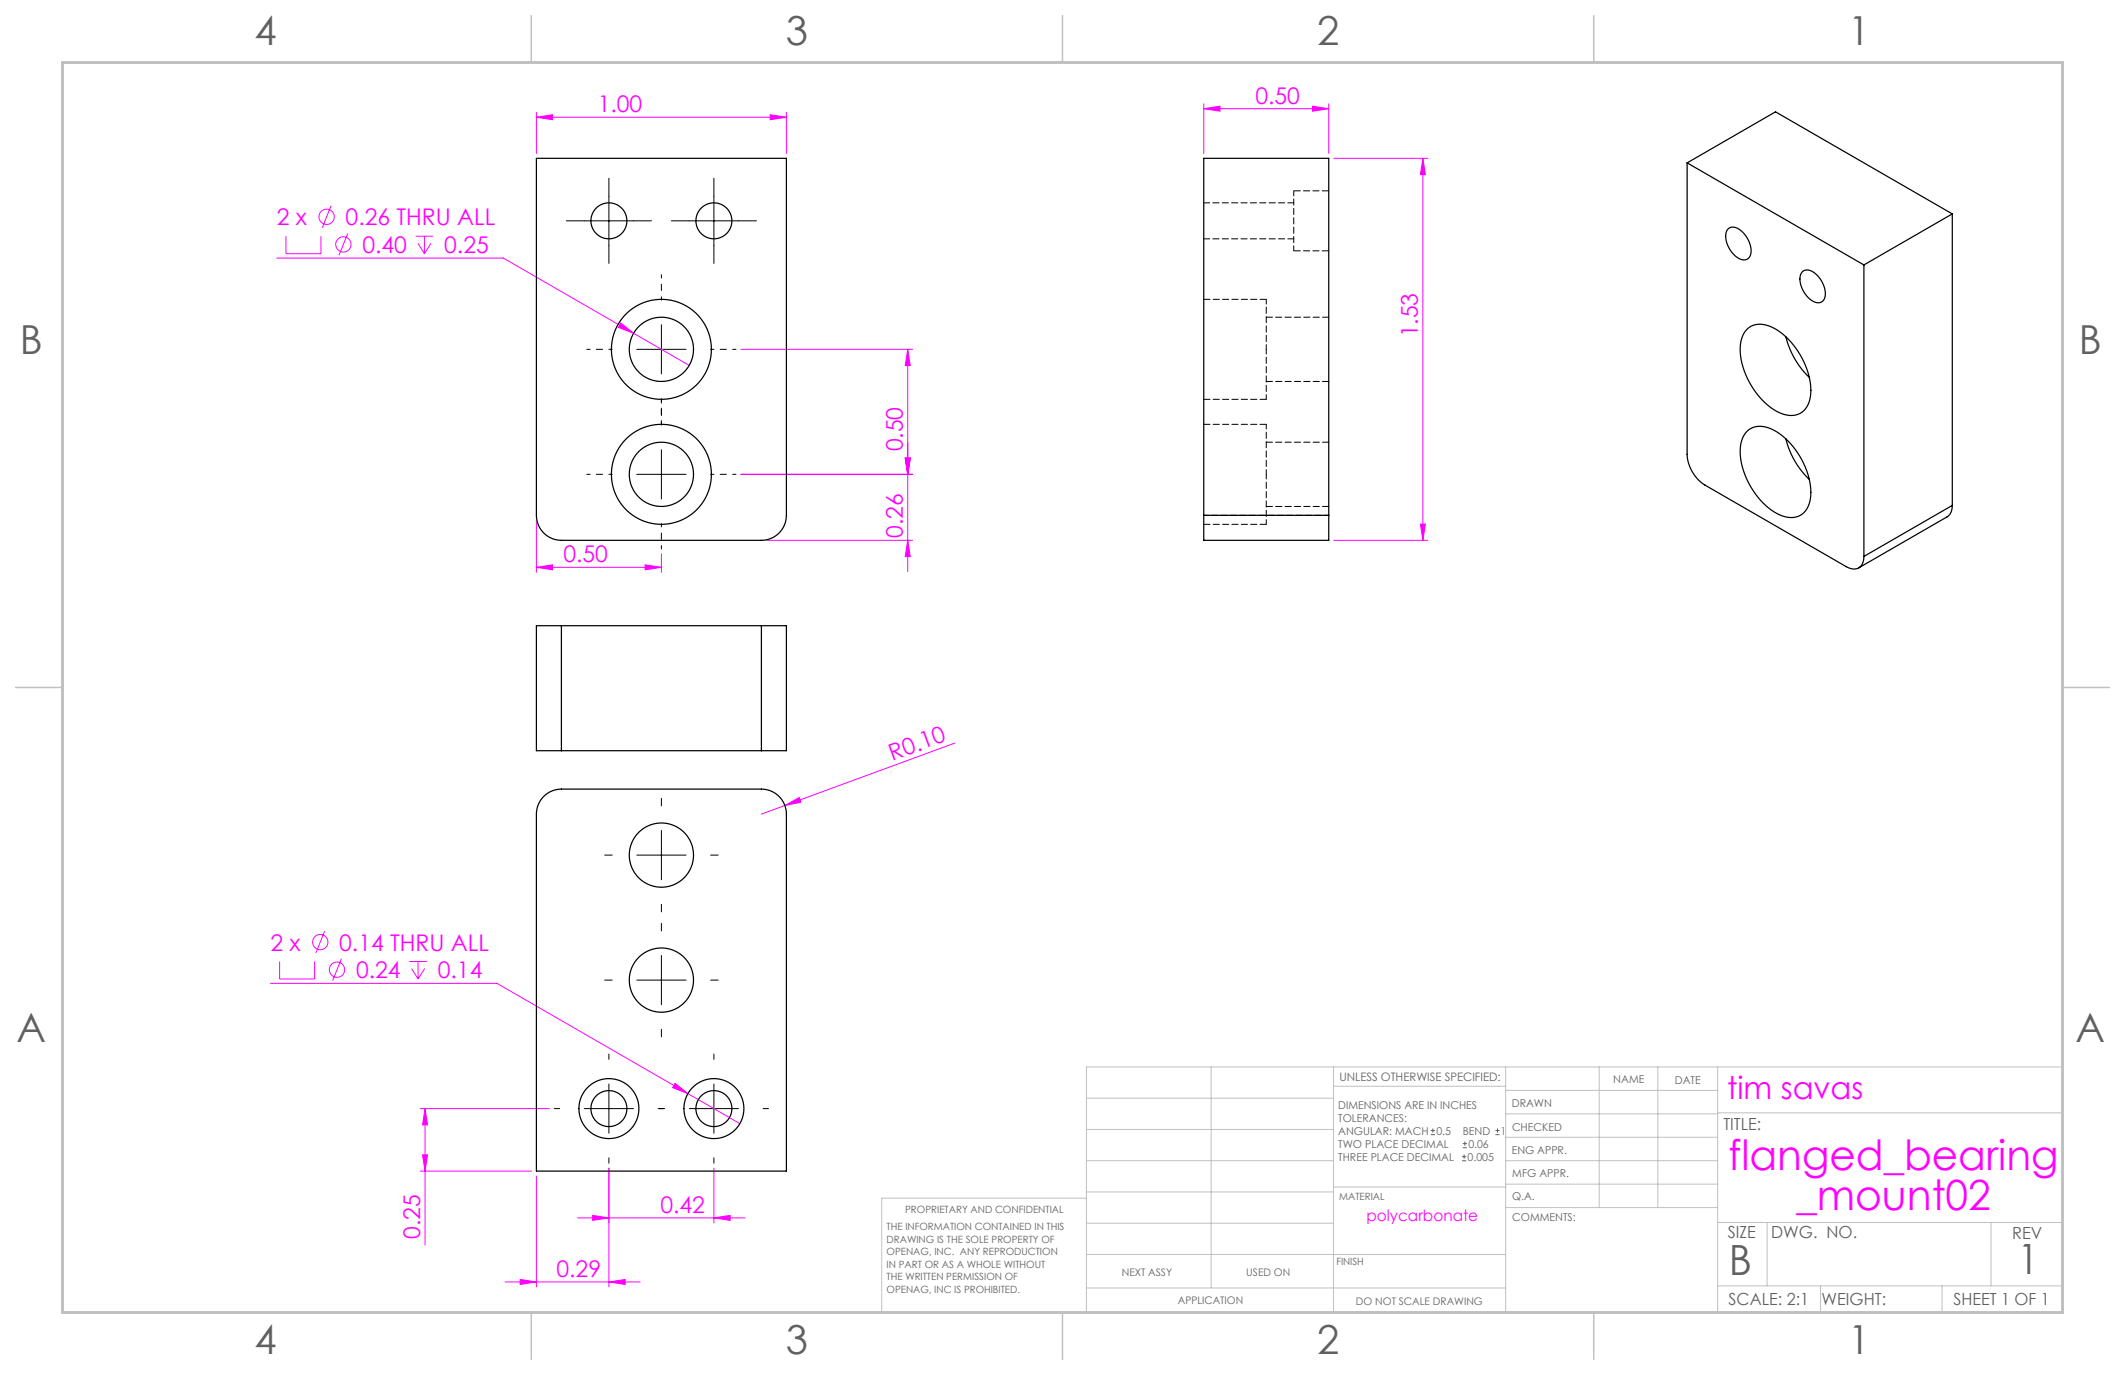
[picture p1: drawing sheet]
<svg xmlns="http://www.w3.org/2000/svg" width="432mm" height="279mm" viewBox="0 0 432 279" stroke-linecap="round" stroke-linejoin="round" font-family="sans-serif">
<g fill="none" stroke="#f0f" stroke-width=".2">
<path d="M109 23.8l3.3-.5v1zM109 22.8v8.4M109 23.8h50.8M156.5 23.3l3.3 .5-3.3 .5zM159.8 22.8v8.4M244.6 22.1l3.3-.5v1zM244.6 21.1v10.1M244.6 22.1h25.4M266.7 21.6l3.3 .5-3.3 .5zM270 21.1v10.1M271 32.2h19.1M289.1 32.2l.5 3.3h-1z"/>
<path d="M289.1 32.2v77.6M56.2 52.4h46.1l37.7 21.8M58.1 48v3.6h7.1v-3.6M67.3 41.8l-1.8 4.5M70.7 47.4l-1.8 4.5M84.5 48h3.5M84.9 49.4l1.3 2.2M86.2 48v3.6M87.6 49.4l-1.4 2.2M126.1 65.6l2.6 2.1-3.1-1.2zM150.6 71h34.8M184.5 71l.5 3.3h-1.1z"/>
<path d="M184.5 71v45.1M150.6 96.4h34.8M183.9 93.1h1.1l-.5 3.3zM109 115.3l3.3-.5v1zM109 105.7v10.6M109 115.3h25.4M131.1 114.8l3.3 .5-3.3 .5zM134.4 112.5v3.8M155.7 109.8h29.7M184.5 109.8l.5 3.3h-1.1zM271 109.8h19.1M288.6 106.5h1l-.5 3.3z"/>
<path d="M194 151l-39.3 14.4M159.5 163.7l2.9-1.6 .4 .9zM55 199.8h46l49.3 28.5M56.8 195.4v3.5h7.1v-3.5M66 189.2l-1.8 4.5M69.4 194.8l-1.8 4.5M83.2 195.4h3.5M83.6 196.8l1.4 2.1M85 195.4v3.5M86.3 196.8l-1.3 2.1M85.4 225.3h26.2M85.4 238h22.6"/>
<path d="M85.9 234.7h1l-.5 3.3zM86.4 225.3l.5 3.3h-1zM86.4 225.3v27.7M109 239v22.5M123.7 237.4v24.1M137.2 220.1l2.6 2.1-3.1-1.2zM145.1 237.4v11.1M105.7 260l3.3 .5-3.3 .5zM117.4 247.5h34M120.4 247l3.3 .5-3.3 .5zM145.1 247.5l3.3-.5v1zM102.6 260.5h27.5"/>
<path d="M123.7 260.5l3.3-.5v1z"/>
<circle cx="66.4" cy="44.1" r="1.56"/>
<circle cx="69.8" cy="49.7" r="1.56"/>
<circle cx="65.1" cy="191.4" r="1.56"/>
<circle cx="68.5" cy="197" r="1.56"/>
</g>
<path d="M290.7 230.6h.9M290.7 229.7h.9M291.2 229.3v.8M297.1 235.9h.8M297.1 235h.8M297.2 233.2h.9M297.2 232.4h.9M297.5 234.6v.8M297.7 232v.8M303.9 230.6h.8M303.9 229.7h.8M304.3 229.3v.8" fill="none" stroke="#606060" stroke-width=".2"/>
<path d="M124.4 71h-5.2M134.4 61v-5.2M144.4 71h5.2M124.4 96.4h-5.2M134.4 86.4v-5.2M134.4 81v5.1M144.4 96.4h5.2M134.4 106.4v5.1" fill="none" stroke="#000" stroke-width=".2" stroke-dasharray="15.2 1.3 1.3 1.3" stroke-dashoffset="14.6"/>
<g fill="none" stroke="#000" stroke-width=".2" stroke-dasharray="15.2 1.3 1.3 1.3">
<path d="M123.7 39.9v-3.7M145.1 39.9v-3.7M118.7 44.9h-3.6M123.7 49.9v3.6M128.7 44.9h3.7M140.1 44.9h-3.7M145.1 49.9v3.6M150.1 44.9h3.6M124.4 173.8h-1.5M134.4 163.8v-1.6M144.4 173.8h1.5M124.4 199.2h-1.5"/>
<path d="M134.4 183.8v1.5M134.4 189.2v-1.6M144.4 199.2h1.5M123.7 215.3v-1.1M134.4 209.2v1.5M145.1 215.3v-1.1M113.7 225.3h-1.1M123.7 235.3v1.1M133.7 225.3h1.1M135.1 225.3h-1.1M145.1 235.3v1.1M155.1 225.3h1.1"/>
</g>
<g fill="none" stroke="#000" stroke-width=".2">
<path d="M123.7 39.9v10M145.1 39.9v10M118.7 44.9h10M140.1 44.9h10M129.4 71h10M134.4 66v10M129.4 96.4h10M134.4 91.4v10M129.4 173.8h10M134.4 168.8v10M129.4 199.2h10M134.4 194.2v10"/>
<path d="M118.7 225.3h10M123.7 220.3v10M140.1 225.3h10M145.1 220.3v10"/>
</g>
<g fill="none" stroke="#c0c0c0" stroke-width=".2">
<path d="M246.1 216.8v44.9M271 216.8v49.9M305.9 216.8v49.9M325 216.8v28.6M336.9 216.8v28.6M349 216.8v49.9M220.8 235.9h50.2M220.8 229.5h50.2M220.8 223.2h50.2M271 220.7h34.9M305.9 231.1h43.1M305.9 226.3h43.1"/>
<path d="M305.9 221.6h43.1M305.9 235.9h43.1M349 226.1h70.1M220.8 243.5h-41.6v23.2h239.9v-49.9h-198.3v49.9M220.8 254.9h85.1M220.8 248.6h50.2M220.8 242.2h50.2M271 241.2h35.1M305.9 240.6h43.1M306.1 245.4h42.9M349 248.4h70.1M359.1 248.4v12.9"/>
<path d="M404.6 248.4v12.9M220.8 261.7h85.1M349 261.3h70.1M369.9 261.3v5.4M394.6 261.3v5.4"/>
</g>
<path d="M107.9 3.2v9.5M215.9 3.2v9.5M323.8 3.2v9.5M3.2 139.7h9.5M419.1 139.7h9.5M107.9 266.7v9.5M215.9 266.7v9.5M323.8 266.7v9.5" fill="none" stroke="#c0c0c0" stroke-width=".3"/>
<path d="M12.7 12.7h406.4v254h-406.4z" fill="none" stroke="#c0c0c0" stroke-width=".6"/>
<g fill="#f0f">
<path d="M159.5 163.7l2.9-1.6 .4 .9z"/>
<path d="M131.1 114.8l3.3 .5-3.3 .5zM109 115.3l3.3-.5v1zM156.5 23.3l3.3 .5-3.3 .5zM109 23.8l3.3-.5v1zM123.7 260.5l3.3-.5v1zM105.7 260l3.3 .5-3.3 .5z"/>
<path d="M126.1 65.6l-.5 .9 3.1 1.2zM244.6 22.1l3.3-.5v1zM266.7 21.6l3.3 .5-3.3 .5zM137.2 220.1l-.5 .9 3.1 1.2zM120.4 247l3.3 .5-3.3 .5zM145.1 247.5l3.3-.5v1z"/>
<path d="M288.6 106.5h1l-.5 3.3zM289.1 32.2l.5 3.3h-1z"/>
<path d="M184.5 71l.5 3.3h-1.1zM183.9 93.1h1.1l-.5 3.3zM183.9 93.1h1.1l-.5 3.3zM184.5 109.8l.5 3.3h-1.1zM86.4 225.3l.5 3.3h-1zM85.9 234.7h1l-.5 3.3z"/>
</g>
<g fill="none" stroke="#000" stroke-width=".25">
<path d="M109 32.2h50.8v72.5a5.1 5.1 0 0 1-5.1 5.1h-40.6a5.1 5.1 0 0 1-5.1-5.1zM342.8 33.1v59.2a7.9 7.9 0 0 0 3.6 6.3l28.8 16.5a2.19 2.19 0 0 0 2.5 .3 2.19 2.19 0 0 0 1-2.3M342.8 33.1l35.9 20.7M342.8 33.1l18-10.4 35.9 20.8M351.2 46.4a2.16 2.16 0 0 1 2.9 .8 4.9 4.9 0 0 1 1.5 4.8 1.58 1.58 0 0 1-2.5 .4 5.1 5.1 0 0 1-2.2-5.5zM366.3 55.1a2.16 2.16 0 0 1 2.9 .8 4.9 4.9 0 0 1 1.5 4.8 1.58 1.58 0 0 1-2.5 .4 5.1 5.1 0 0 1-2.2-5.5zM378.7 53.8v59.3M396.7 43.5l-18 10.3M396.7 43.5v59.2M355 66.9a4.5 4.5 0 0 1 5.5-.2 15.6 15.6 0 0 1 7.4 13.3 4.2 4.2 0 0 1-4 4.4 10.2 10.2 0 0 1-7.2-4.8 14 14 0 0 1-2.9-10.5l.6-1.5zM362.9 68.4a16.9 16.9 0 0 0 4.8 8.3M355 87.6a4.5 4.5 0 0 1 5.5-.2 15.6 15.6 0 0 1 7.4 13.3 4.2 4.2 0 0 1-4 4.5 10.2 10.2 0 0 1-7.2-4.8 14 14 0 0 1-2.9-10.5l.6-1.5z"/>
<path d="M362.9 89.2a16.9 16.9 0 0 0 4.8 8.2M244.6 104.7v5.1h25.4v-5.1M244.6 104.7v-72.5h25.4v72.5M244.6 104.7h25.4M396.7 102.7l-.2 1.3-.7 .9-18.1 10.5M396.7 102.7l-18 10.4M114.1 127.1h-5.1v25.4h5.1M114.1 127.1v25.4M114.1 127.1h40.6M154.7 127.1h5.1v25.4h-5.1M154.7 127.1v25.4M114.1 152.5h40.6"/>
<path d="M110.3 162.1l1.4-1.2 1.2-.4 1.2-.2h40.6a5.1 5.1 0 0 1 5.1 5.1v72.6h-50.8v-72.6l.3-1.8z"/>
<circle cx="123.7" cy="44.9" r="3.7"/>
<circle cx="145.1" cy="44.9" r="3.7"/>
<circle cx="134.4" cy="71" r="10.2"/>
<circle cx="134.4" cy="71" r="6.5"/>
<circle cx="134.4" cy="96.4" r="10.2"/>
<circle cx="134.4" cy="96.4" r="6.5"/>
<circle cx="134.4" cy="173.8" r="6.5"/>
<circle cx="134.4" cy="199.2" r="6.5"/>
<circle cx="123.7" cy="225.3" r="3.7"/>
<circle cx="123.7" cy="225.3" r="6.1"/>
<circle cx="145.1" cy="225.3" r="3.7"/>
<circle cx="145.1" cy="225.3" r="6.1"/>
</g>
<path d="M262.9 38.8v12.2M257.3 71v-10.2M257.3 96.4v-10.2M257.3 81.1v-10.1M257.3 106.5v-10.1M270 104.7h-25.4" fill="none" stroke="#000" stroke-width=".2" stroke-dasharray="1.3 .6" stroke-dashoffset=".3"/>
<path d="M270 38.8h-7.1M262.9 51h7.1" fill="none" stroke="#000" stroke-width=".2" stroke-dasharray="1.3 .6" stroke-dashoffset="-.1"/>
<path d="M244.6 48.5h18.3M262.9 41.2h-18.3" fill="none" stroke="#000" stroke-width=".2" stroke-dasharray="1.3 .6" stroke-dashoffset=".1"/>
<path d="M257.3 60.8h-12.7M257.3 77.5h12.7M270 64.5h-12.7M244.6 81.1h12.7M257.3 86.2h-12.7M270 89.9h-12.7M244.6 106.5h12.7M257.3 102.9h12.7" fill="none" stroke="#000" stroke-width=".2" stroke-dasharray="1.3 .6"/>
<g font-size="8.5" fill="#f0f">
<text x="351.2" y="237.7">flanged_bearing</text>
<text x="365" y="245.8">_mount02</text>
</g>
<g font-size="8.5" fill="#606060">
<text x="351.3" y="259">B</text>
<text x="410" y="258.9">1</text>
</g>
<g font-size="8.1" fill="#606060">
<text x="51.7" y="9">4</text>
<text x="159.7" y="9">3</text>
<text x="267.6" y="9">2</text>
<text x="375.6" y="9">1</text>
<text x="4" y="72">B</text>
<text x="422.4" y="72">B</text>
<text x="3.3" y="211.7">A</text>
<text x="421.7" y="211.7">A</text>
<text x="51.7" y="275.2">4</text>
<text x="159.7" y="275.2">3</text>
<text x="267.6" y="275.2">2</text>
<text x="375.6" y="275.2">1</text>
</g>
<text font-size="6.3" fill="#f0f" x="351" y="223.3">tim savas</text>
<g font-size="4.7" fill="#f0f">
<text x="121.5" y="22.8">1.00</text>
<text x="255.1" y="21.1">0.50</text>
<text x="56.2" y="45.8">2 x</text>
<text x="70.2" y="45.8">0.26 THRU ALL</text>
<text x="73.6" y="51.4">0.40</text>
<text x="90.3" y="51.4">0.25</text>
<text x="288.1" y="68.6" transform="rotate(-90 288.1 68.6)">1.53</text>
<text x="183.4" y="91.7" transform="rotate(-90 183.4 91.7)">0.50</text>
<text x="183.4" y="109.4" transform="rotate(-90 183.4 109.4)">0.26</text>
<text x="114.5" y="114.3">0.50</text>
<text x="181.3" y="154.6" transform="rotate(-20 181.3 154.6)">R0.10</text>
<text x="55" y="193.1">2 x</text>
<text x="68.9" y="193.1">0.14 THRU ALL</text>
<text x="72.3" y="198.8">0.24</text>
<text x="89" y="198.8">0.14</text>
<text x="85.4" y="251.7" transform="rotate(-90 85.4 251.7)">0.25</text>
<text x="134.2" y="246.5">0.42</text>
<text x="113.1" y="259.5">0.29</text>
</g>
<g font-size="3.4" fill="#606060">
<text x="350.2" y="229.5">TITLE:</text>
<text x="351.1" y="251.6">SIZE</text>
<text x="359.9" y="251.6">DWG. NO.</text>
<text x="408.9" y="251.7">REV</text>
<text x="351.2" y="265.2">SCALE: 2:1</text>
<text x="370.1" y="265.3">WEIGHT:</text>
<text x="396.9" y="265.2">SHEET 1 OF 1</text>
</g>
<text font-size="3.2" fill="#f0f" x="277.7" y="248.2">polycarbonate</text>
<text font-size="2.4" fill="#606060" x="272.2" y="219.7">UNLESS OTHERWISE SPECIFIED:</text>
<g font-size="2.2" fill="#606060">
<text x="327.8" y="220.1">NAME</text>
<text x="340.3" y="220.2">DATE</text>
<text x="271.9" y="225.3">DIMENSIONS ARE IN INCHES</text>
<text x="271.9" y="227.9">TOLERANCES:</text>
<text x="307.2" y="224.9">DRAWN</text>
<text x="271.9" y="233.2">TWO PLACE DECIMAL</text>
<text x="271.9" y="230.6">ANGULAR: MACH</text>
<text x="291.9" y="230.6">0.5</text>
<text x="297.2" y="230.6">BEND</text>
<text x="298.4" y="233.2">0.06</text>
<text x="305" y="230.6">1</text>
<text x="307.3" y="229.8">CHECKED</text>
<text x="271.9" y="235.9">THREE PLACE DECIMAL</text>
<text x="298.2" y="235.9">0.005</text>
<text x="307.2" y="234.5">ENG APPR.</text>
<text x="307.3" y="239.2">MFG APPR.</text>
<text x="307.3" y="243.9">Q.A.</text>
<text x="307.3" y="248.1">COMMENTS:</text>
</g>
<g font-size="2.1" fill="#606060">
<text x="227.9" y="259.2">NEXT ASSY</text>
<text x="253.3" y="259.2">USED ON</text>
<text x="239.3" y="265">APPLICATION</text>
<text x="275.5" y="265.1">DO NOT SCALE DRAWING</text>
</g>
<g font-size="2" fill="#606060">
<text x="272.1" y="243.9">MATERIAL</text>
<text x="180.2" y="250">THE INFORMATION CONTAINED IN THIS</text>
<text x="183.9" y="246.4">PROPRIETARY AND CONFIDENTIAL</text>
<text x="180.2" y="252.5">DRAWING IS THE SOLE PROPERTY OF</text>
<text x="180.2" y="255.1">OPENAG, INC. ANY REPRODUCTION</text>
<text x="180.2" y="257.6">IN PART OR AS A WHOLE WITHOUT</text>
<text x="271.5" y="257">FINISH</text>
<text x="180.2" y="260.1">THE WRITTEN PERMISSION OF</text>
<text x="180.2" y="262.6">OPENAG, INC IS PROHIBITED.</text>
</g>
</svg>
